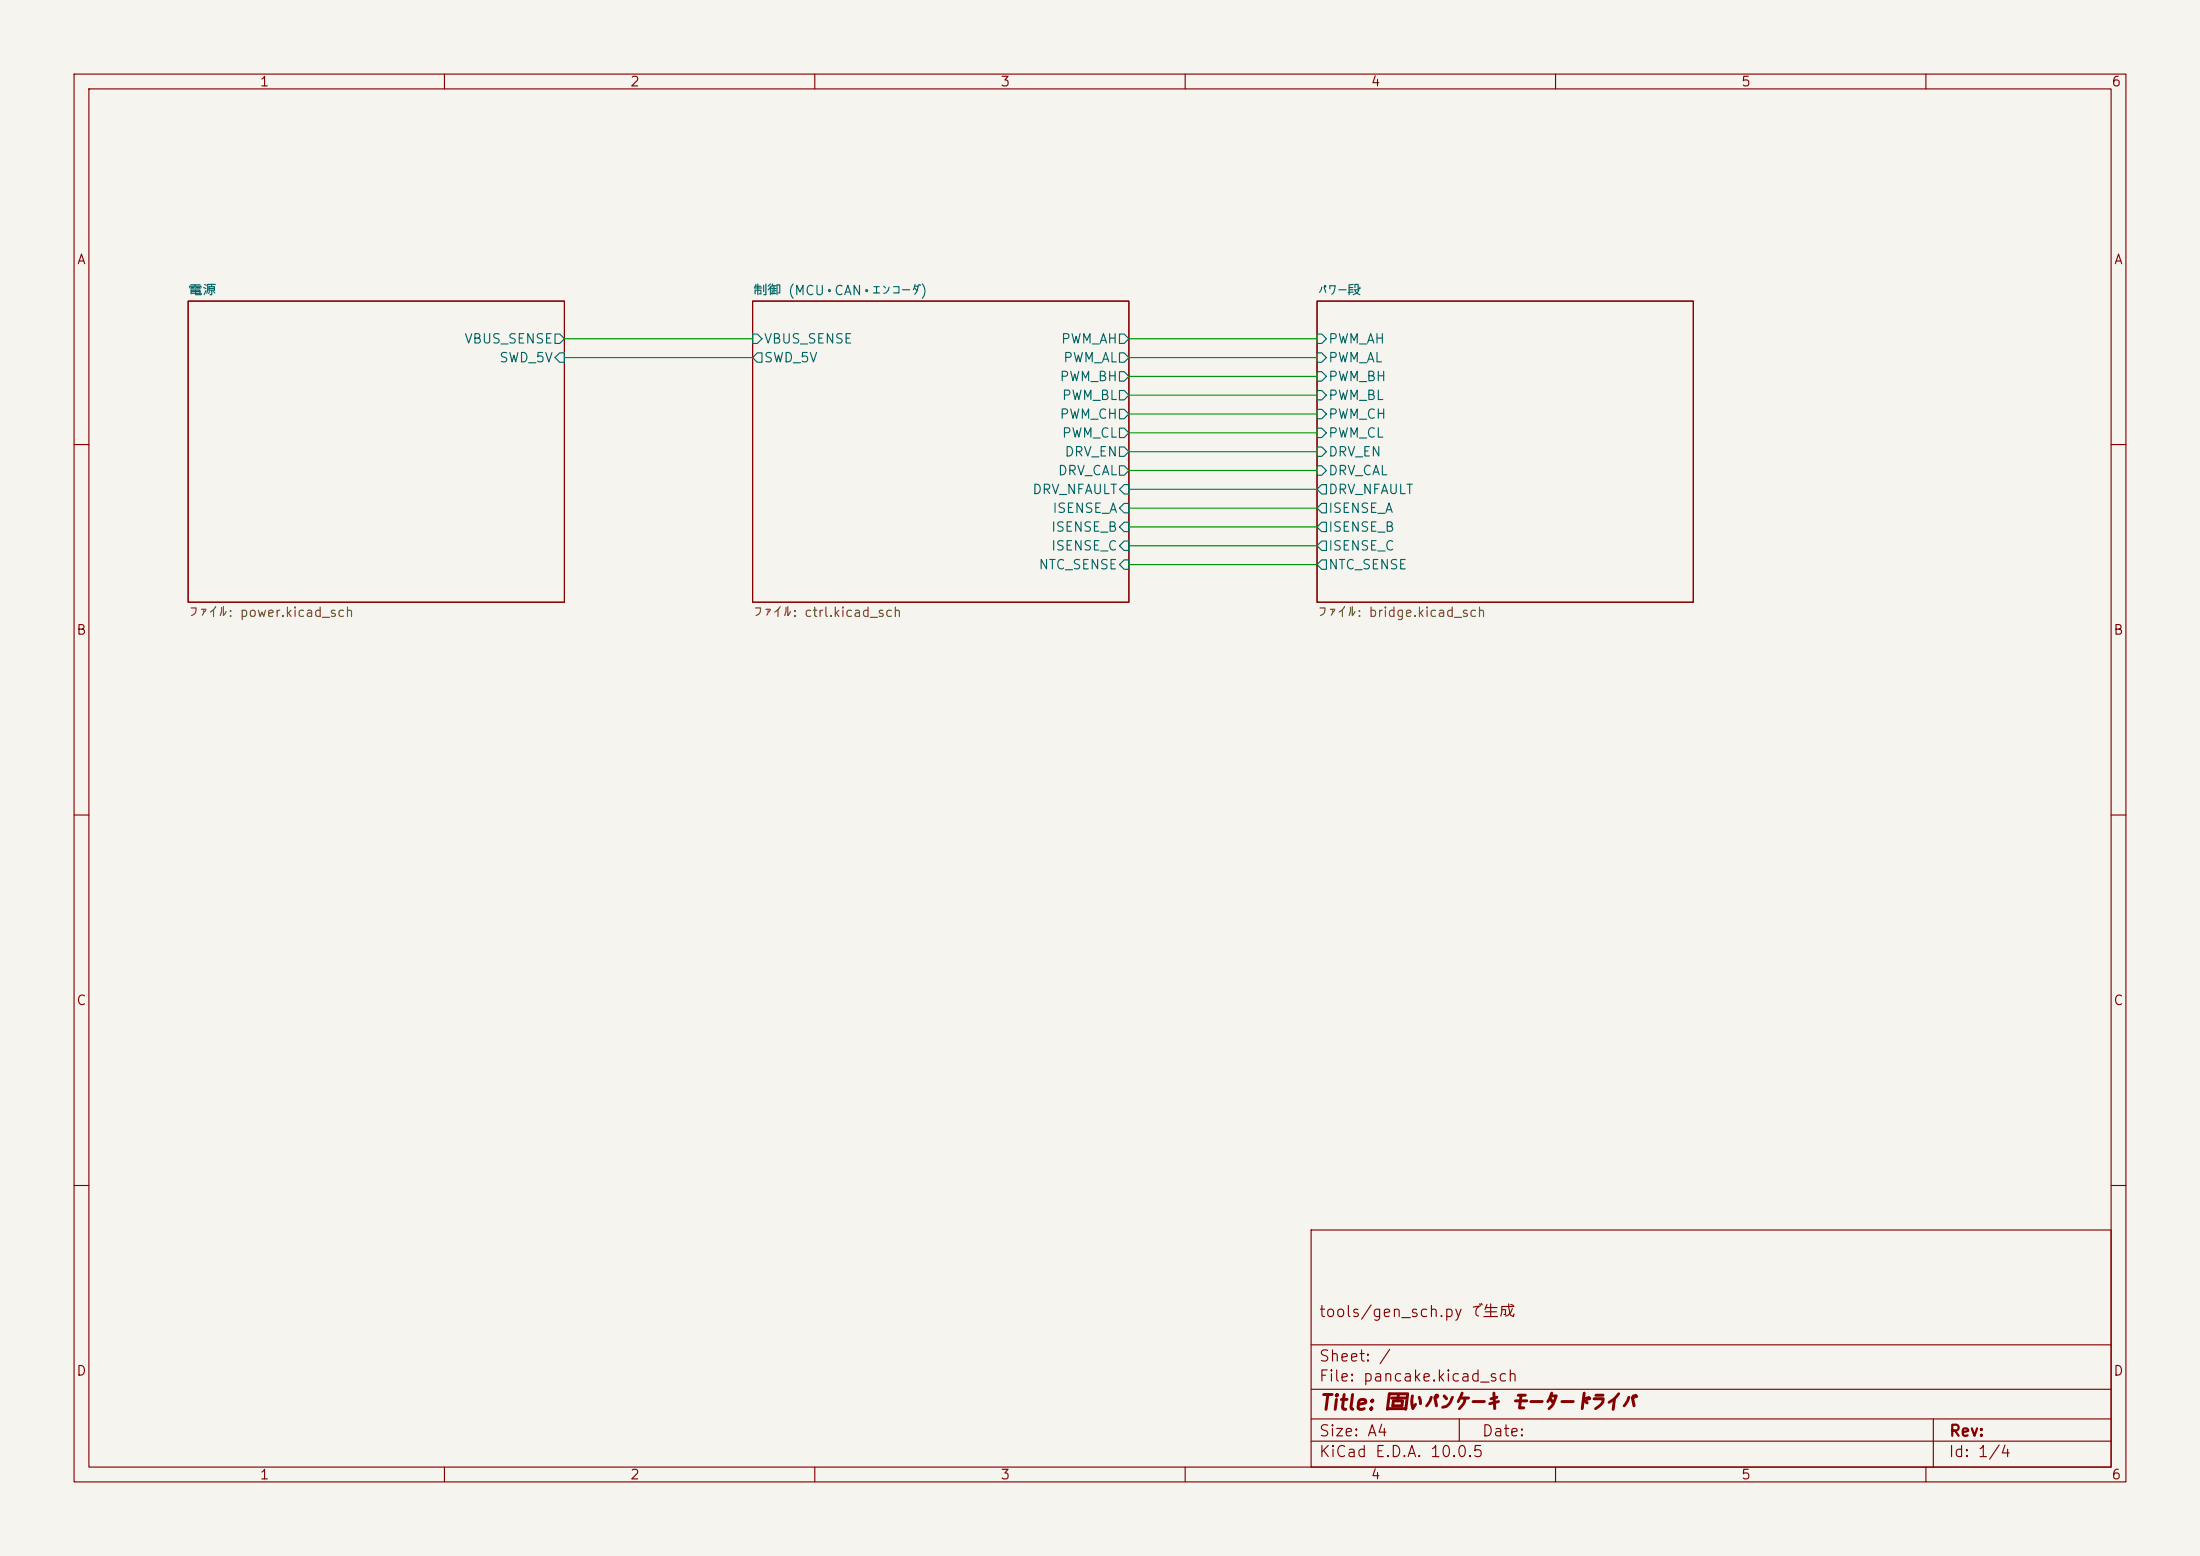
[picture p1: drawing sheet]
(kicad_sch
 (version 20231120)
 (generator "eeschema")
 (generator_version "8.0")
 (paper "A4")
 (title_block
  (title "固いパンケーキ モータードライバ")
  (comment 1 "tools/gen_sch.py で生成"))
 (lib_symbols)
 (sheet
  (at 25.4 40.64)
  (size 50.8 40.64)
  (exclude_from_sim no)
  (in_bom yes)
  (on_board yes)
  (dnp no)
  (fields_autoplaced yes)
  (stroke (width 0.1524) (type solid))
  (fill (color 0 0 0 0))
  (property "Sheetname" "電源" (at 25.4 39.94 0) (effects (font (size 1.27 1.27)) (justify left bottom)))
  (property "Sheetfile" "power.kicad_sch" (at 25.4 81.88 0) (effects (font (size 1.27 1.27)) (justify left top)))
  (pin "VBUS_SENSE" output (at 76.2 45.72 0) (effects (font (size 1.27 1.27)) (justify right)))
  (pin "SWD_5V" input (at 76.2 48.26 0) (effects (font (size 1.27 1.27)) (justify right))))
 (sheet
  (at 101.6 40.64)
  (size 50.8 40.64)
  (exclude_from_sim no)
  (in_bom yes)
  (on_board yes)
  (dnp no)
  (fields_autoplaced yes)
  (stroke (width 0.1524) (type solid))
  (fill (color 0 0 0 0))
  (property "Sheetname" "制御 (MCU・CAN・エンコーダ)" (at 101.6 39.94 0) (effects (font (size 1.27 1.27)) (justify left bottom)))
  (property "Sheetfile" "ctrl.kicad_sch" (at 101.6 81.88 0) (effects (font (size 1.27 1.27)) (justify left top)))
  (pin "VBUS_SENSE" input (at 101.6 45.72 180) (effects (font (size 1.27 1.27)) (justify left)))
  (pin "SWD_5V" output (at 101.6 48.26 180) (effects (font (size 1.27 1.27)) (justify left)))
  (pin "PWM_AH" output (at 152.4 45.72 0) (effects (font (size 1.27 1.27)) (justify right)))
  (pin "PWM_AL" output (at 152.4 48.26 0) (effects (font (size 1.27 1.27)) (justify right)))
  (pin "PWM_BH" output (at 152.4 50.8 0) (effects (font (size 1.27 1.27)) (justify right)))
  (pin "PWM_BL" output (at 152.4 53.34 0) (effects (font (size 1.27 1.27)) (justify right)))
  (pin "PWM_CH" output (at 152.4 55.88 0) (effects (font (size 1.27 1.27)) (justify right)))
  (pin "PWM_CL" output (at 152.4 58.42 0) (effects (font (size 1.27 1.27)) (justify right)))
  (pin "DRV_EN" output (at 152.4 60.96 0) (effects (font (size 1.27 1.27)) (justify right)))
  (pin "DRV_CAL" output (at 152.4 63.5 0) (effects (font (size 1.27 1.27)) (justify right)))
  (pin "DRV_NFAULT" input (at 152.4 66.04 0) (effects (font (size 1.27 1.27)) (justify right)))
  (pin "ISENSE_A" input (at 152.4 68.58 0) (effects (font (size 1.27 1.27)) (justify right)))
  (pin "ISENSE_B" input (at 152.4 71.12 0) (effects (font (size 1.27 1.27)) (justify right)))
  (pin "ISENSE_C" input (at 152.4 73.66 0) (effects (font (size 1.27 1.27)) (justify right)))
  (pin "NTC_SENSE" input (at 152.4 76.2 0) (effects (font (size 1.27 1.27)) (justify right))))
 (sheet
  (at 177.8 40.64)
  (size 50.8 40.64)
  (exclude_from_sim no)
  (in_bom yes)
  (on_board yes)
  (dnp no)
  (fields_autoplaced yes)
  (stroke (width 0.1524) (type solid))
  (fill (color 0 0 0 0))
  (property "Sheetname" "パワー段" (at 177.8 39.94 0) (effects (font (size 1.27 1.27)) (justify left bottom)))
  (property "Sheetfile" "bridge.kicad_sch" (at 177.8 81.88 0) (effects (font (size 1.27 1.27)) (justify left top)))
  (pin "PWM_AH" input (at 177.8 45.72 180) (effects (font (size 1.27 1.27)) (justify left)))
  (pin "PWM_AL" input (at 177.8 48.26 180) (effects (font (size 1.27 1.27)) (justify left)))
  (pin "PWM_BH" input (at 177.8 50.8 180) (effects (font (size 1.27 1.27)) (justify left)))
  (pin "PWM_BL" input (at 177.8 53.34 180) (effects (font (size 1.27 1.27)) (justify left)))
  (pin "PWM_CH" input (at 177.8 55.88 180) (effects (font (size 1.27 1.27)) (justify left)))
  (pin "PWM_CL" input (at 177.8 58.42 180) (effects (font (size 1.27 1.27)) (justify left)))
  (pin "DRV_EN" input (at 177.8 60.96 180) (effects (font (size 1.27 1.27)) (justify left)))
  (pin "DRV_CAL" input (at 177.8 63.5 180) (effects (font (size 1.27 1.27)) (justify left)))
  (pin "DRV_NFAULT" output (at 177.8 66.04 180) (effects (font (size 1.27 1.27)) (justify left)))
  (pin "ISENSE_A" output (at 177.8 68.58 180) (effects (font (size 1.27 1.27)) (justify left)))
  (pin "ISENSE_B" output (at 177.8 71.12 180) (effects (font (size 1.27 1.27)) (justify left)))
  (pin "ISENSE_C" output (at 177.8 73.66 180) (effects (font (size 1.27 1.27)) (justify left)))
  (pin "NTC_SENSE" output (at 177.8 76.2 180) (effects (font (size 1.27 1.27)) (justify left))))
 (wire
  (pts (xy 76.2 45.72) (xy 101.6 45.72))
  (stroke (width 0) (type default)))
 (wire
  (pts (xy 76.2 48.26) (xy 101.6 48.26))
  (stroke (width 0) (type default)))
 (wire
  (pts (xy 152.4 45.72) (xy 177.8 45.72))
  (stroke (width 0) (type default)))
 (wire
  (pts (xy 152.4 48.26) (xy 177.8 48.26))
  (stroke (width 0) (type default)))
 (wire
  (pts (xy 152.4 50.8) (xy 177.8 50.8))
  (stroke (width 0) (type default)))
 (wire
  (pts (xy 152.4 53.34) (xy 177.8 53.34))
  (stroke (width 0) (type default)))
 (wire
  (pts (xy 152.4 55.88) (xy 177.8 55.88))
  (stroke (width 0) (type default)))
 (wire
  (pts (xy 152.4 58.42) (xy 177.8 58.42))
  (stroke (width 0) (type default)))
 (wire
  (pts (xy 152.4 60.96) (xy 177.8 60.96))
  (stroke (width 0) (type default)))
 (wire
  (pts (xy 152.4 63.5) (xy 177.8 63.5))
  (stroke (width 0) (type default)))
 (wire
  (pts (xy 152.4 66.04) (xy 177.8 66.04))
  (stroke (width 0) (type default)))
 (wire
  (pts (xy 152.4 68.58) (xy 177.8 68.58))
  (stroke (width 0) (type default)))
 (wire
  (pts (xy 152.4 71.12) (xy 177.8 71.12))
  (stroke (width 0) (type default)))
 (wire
  (pts (xy 152.4 73.66) (xy 177.8 73.66))
  (stroke (width 0) (type default)))
 (wire
  (pts (xy 152.4 76.2) (xy 177.8 76.2))
  (stroke (width 0) (type default)))
 (sheet_instances
  (path ""
   (page "1"))))
